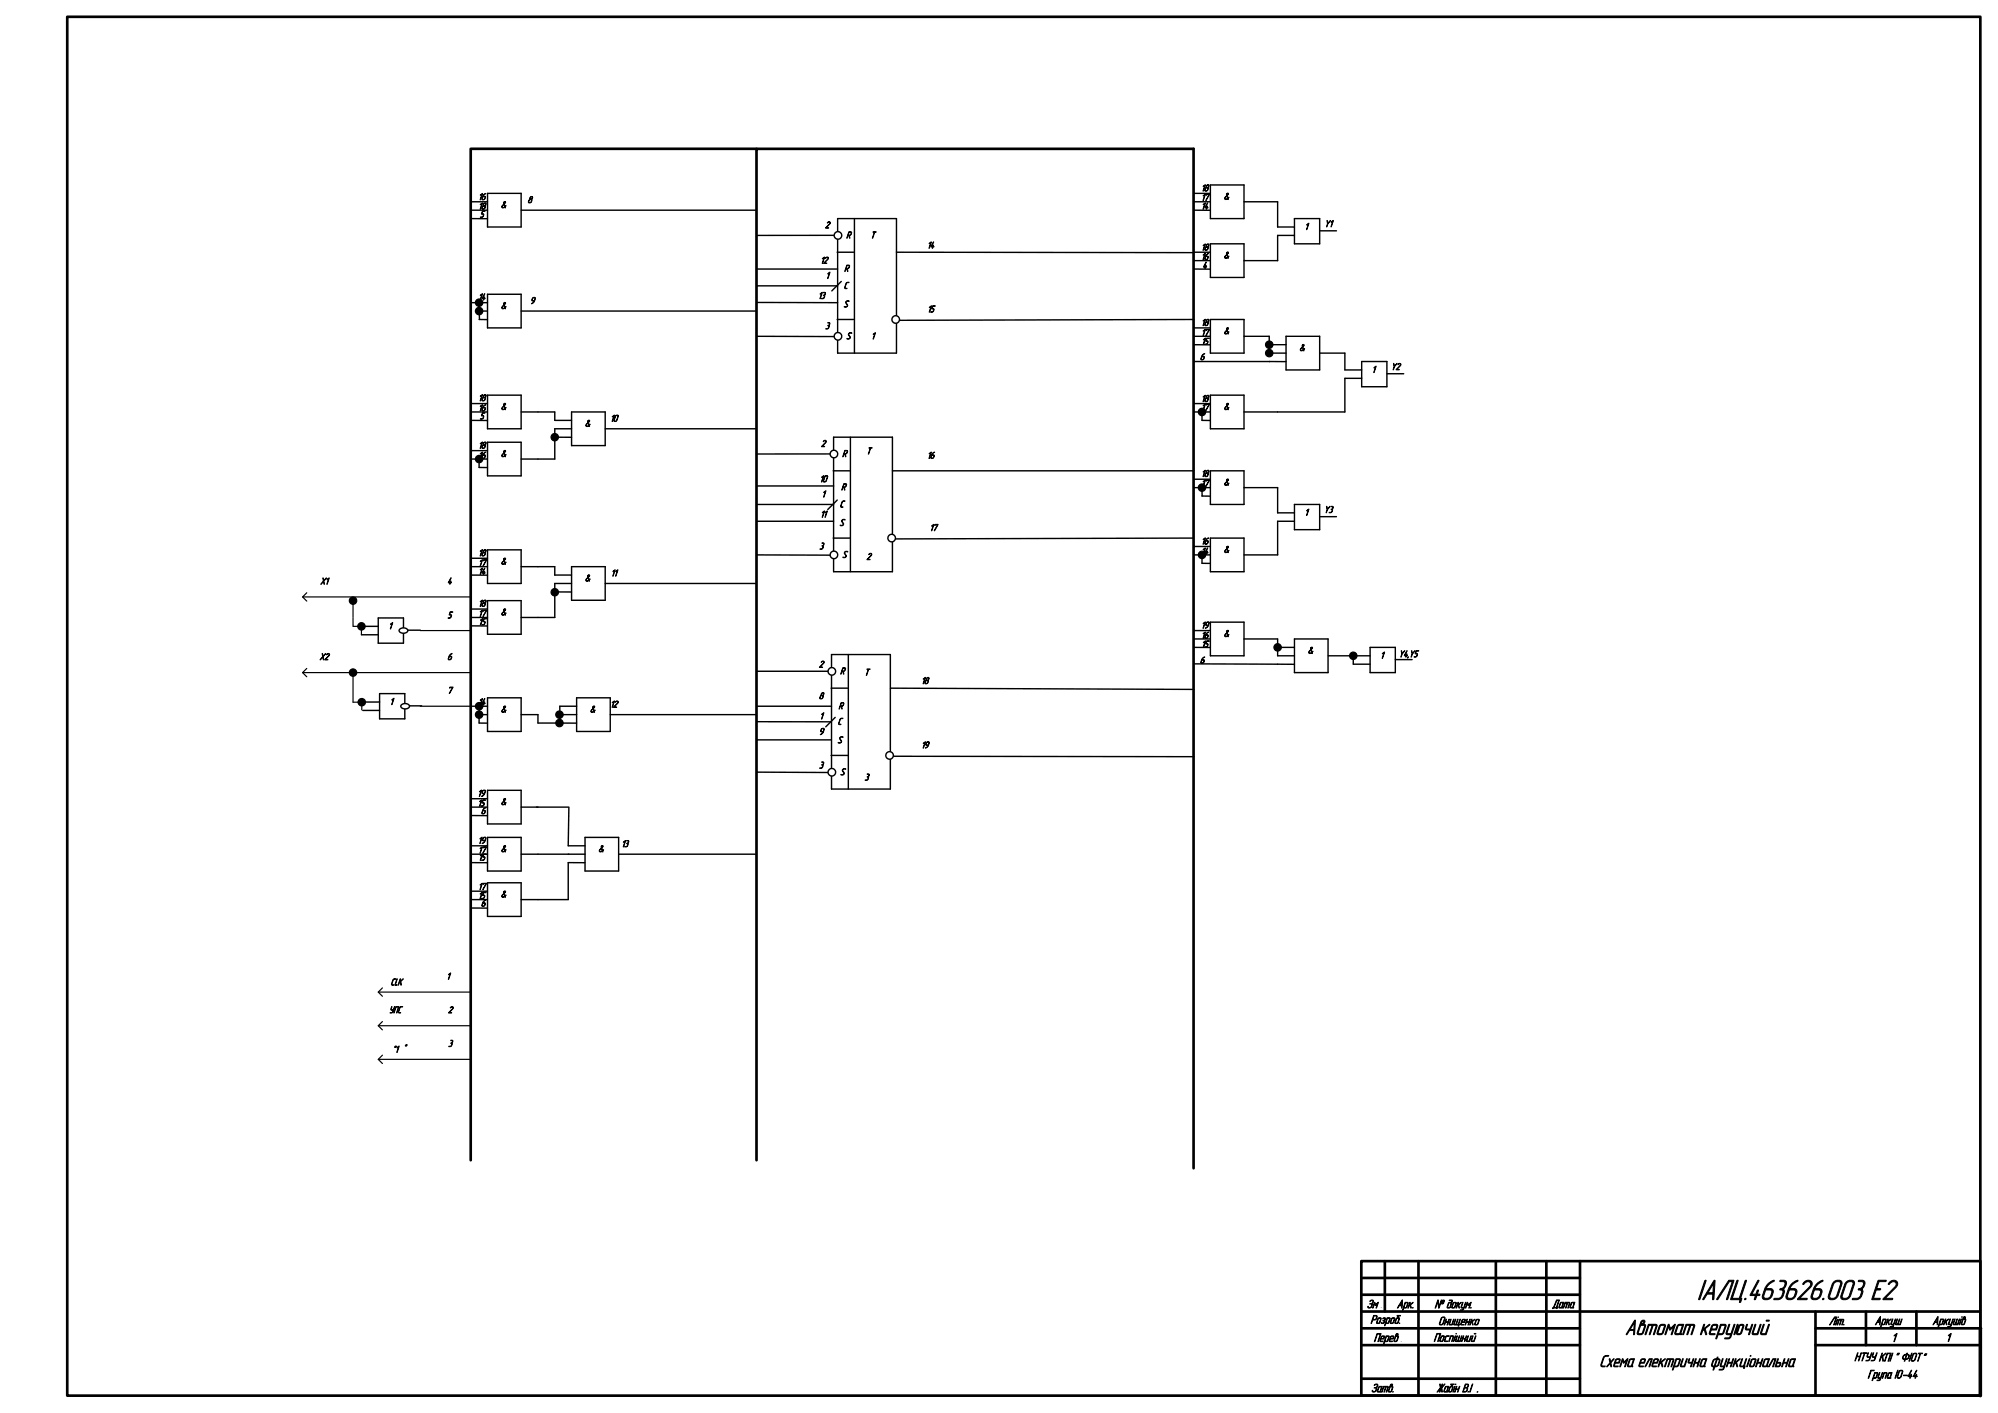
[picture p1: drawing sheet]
<svg xmlns="http://www.w3.org/2000/svg" width="594mm" height="420mm" viewBox="0 0 594 420" stroke-linecap="round" stroke-linejoin="round" font-family="sans-serif">
<g fill="none" stroke="#000" stroke-width=".79">
<path d="M225 44.2h-85v300.8M225 345v-300.7h130v303.1M404.9 375h184.1v40h-184.1zM411.9 375v15M421.9 375v40M444.9 375v40M459.9 375v40M469.9 375v40M404.9 385h65M404.9 380h65M404.9 395h65M404.9 400h65"/>
<path d="M404.9 390h183.9M540 395h49.2M540 400h49M540 390v25M555 390v10M570 390v10M589 395v-390h-569v410h569M404.9 410h65"/>
</g>
<path d="M589 395v20" fill="none" stroke="#000" stroke-width="1.1"/>
<g fill="none" stroke="#000" stroke-width=".35">
<path d="M90 177.5h50M91.2 176.3l-1.2 1.2 1.2 1.2M105 178.6v4.9M91.2 198.8l-1.2 1.2 1.2 1.2M105 183.7v2.4M125 187.5h15M90 200h50M105 201.1v7.7h2.6M125 210h15M112.5 295h27.5M113.7 293.8l-1.2 1.2 1.2 1.2M112.5 305h27.5"/>
<path d="M112.5 315h27.5M113.7 303.8l-1.2 1.2 1.2 1.2M113.7 313.8l-1.2 1.2 1.2 1.2"/>
<circle cx="105" cy="178.6" r="1.1"/>
<circle cx="105" cy="200" r="1.1"/>
</g>
<g fill="#000">
<circle cx="105" cy="178.6" r="1.1"/>
<circle cx="105" cy="200" r="1.1"/>
</g>
<path d="M246.9 135h-21.9M247.8 140h5M247.9 130h17.5v40h-17.5zM252.9 130v40M265.4 140h89.6M225 150h22.9M247.8 160h5M249 148.7l-2.8 2.8M355 160l-88.7 .2M225 165l21.9 .1" fill="none" stroke="#000" stroke-width=".42"/>
<circle cx="248" cy="135" r="1.13" fill="#fff"/>
<circle cx="248" cy="135" r="1.13" fill="none" stroke="#000" stroke-width=".42"/>
<circle cx="248" cy="165" r="1.13" fill="#fff"/>
<circle cx="248" cy="165" r="1.13" fill="none" stroke="#000" stroke-width=".42"/>
<circle cx="265.2" cy="160" r="1.13" fill="#fff"/>
<g fill="none" stroke="#000" stroke-width=".42">
<path d="M248.1 70h-23.1M249 75h5M249.1 65h17.5v40h-17.5zM254.1 65v40M266.6 75l88.4 .1M225 85h24.1M225 100l23.1 .1M249 95h5M250.2 83.7l-2.8 2.8M355 95l-87.5 .2M225 144.5h22.9M225 155h22.9"/>
<circle cx="265.2" cy="160" r="1.13"/>
</g>
<circle cx="249.2" cy="70" r="1.13" fill="#fff"/>
<circle cx="249.2" cy="70" r="1.13" fill="none" stroke="#000" stroke-width=".42"/>
<circle cx="249.2" cy="100" r="1.13" fill="#fff"/>
<circle cx="249.2" cy="100" r="1.13" fill="none" stroke="#000" stroke-width=".42"/>
<circle cx="266.4" cy="95" r="1.13" fill="#fff"/>
<g fill="none" stroke="#000" stroke-width=".42">
<path d="M225 80h24.1M225 89.9l24.1 .1M225 199.6h21.3M247.3 194.6h17.5v40h-17.5zM252.3 194.6v40M225 214.6h22.3M247.2 204.6h5M248.4 213.3l-2.8 2.8M264.8 204.6l90.2 .4M225 229.6l21.3 .1M247.2 224.6h5M265.7 224.9l89.3 .1"/>
<circle cx="266.4" cy="95" r="1.13"/>
</g>
<circle cx="247.4" cy="199.6" r="1.13" fill="#fff"/>
<circle cx="247.4" cy="199.6" r="1.13" fill="none" stroke="#000" stroke-width=".42"/>
<circle cx="247.4" cy="229.6" r="1.13" fill="#fff"/>
<circle cx="247.4" cy="229.6" r="1.13" fill="none" stroke="#000" stroke-width=".42"/>
<circle cx="264.6" cy="224.6" r="1.13" fill="#fff"/>
<g fill="none" stroke="#000" stroke-width=".42">
<path d="M145 57.5h10v10h-10zM140 60h5M140 62.5h5M140 65h5M155 62.5h70M145 117.5h10v10h-10zM140 120h5M140 122.5h5M140 125h5M155 122.5h5M107.5 186.2h5M107.5 188.8h5"/>
<path d="M112.5 183.8h7.5v7.5h-7.5zM120 187.4h5M225 220h22.3M225 210h22.3"/>
<circle cx="264.6" cy="224.6" r="1.13"/>
</g>
<path d="M105 186.2h2.5v2.6" fill="none" stroke="#000" stroke-width=".35"/>
<path d="M119 187a1.53 1.53 0 0 1 2.3 .5 1.46 1.46 0 0 1-2.6 0z" fill-rule="evenodd" fill="#fff"/>
<path d="M119 187a1.53 1.53 0 0 1 2.3 .5 1.46 1.46 0 0 1-2.6 0zM107.9 208.7h5M107.9 211.3h5M112.9 206.3h7.5v7.5h-7.5zM120.4 209.9h5" fill="none" stroke="#000" stroke-width=".42"/>
<g fill="#000">
<circle cx="107.5" cy="186.3" r="1.1"/>
<circle cx="107.6" cy="208.8" r="1.1"/>
</g>
<g fill="none" stroke="#000" stroke-width=".35">
<path d="M107.6 208.8v2.3"/>
<circle cx="107.5" cy="186.3" r="1.1"/>
<circle cx="107.6" cy="208.8" r="1.1"/>
</g>
<path d="M119.5 209.5a1.53 1.53 0 0 1 2.3 .5 1.46 1.46 0 0 1-2.6 0z" fill-rule="evenodd" fill="#fff"/>
<g fill="none" stroke="#000" stroke-width=".42">
<path d="M355 57.5h5M360 55h10v10h-10zM355 60h5M355 62.5h5M355 75h5M355 77.5h5M355 80h5M360 72.5h10v10h-10zM370 60h10v7.5h5M385 65h7.5v7.5h-7.5zM385 70h-5v7.5h-10M392.5 68.6h5"/>
<path d="M140 90h5M142.5 92.5h2.5M142.5 95h2.5M142.5 90l.1 5M145 87.5h10v10h-10zM155 92.5h70M355 97.5h5M355 100h5M360 95h10v10h-10zM370 100h7.5v5h5M382.5 100h10v10h-10zM355 102.5h5"/>
<path d="M355 107.5h22.6M360 117.5h10v10h-10zM377.5 102.5h5M377.5 107.5h5M392.5 105h7.5v5h5M405 112.5h-5v10h-30M405 107.5h7.5v7.5h-7.5zM412.5 111.1h5M140 134h5M140 136.5h5M142.5 136.5v2.5h2.5M145 131.5h10v10h-10z"/>
<path d="M160 122.5h5v2.5h5M165 130h5M170 127.5h-5v9h-10M170 122.5h10v10h-10zM180 127.5h45M355 122.5h5M355 120h5M357.5 122.5v2.5h2.5M360 140h10v10h-10zM355 142.5h5M355 145h5M357.5 145v2.5h2.5"/>
<path d="M360 160h10v10h-10zM370 145h10v7.5h5M385 150h7.5v7.5h-7.5zM385 155h-5v10h-10M392.5 153.6h5M140 166h5M140 168.5h5M140 171h5M145 163.5h10v10h-10zM145 178.6h10v10h-10zM155 168.5h10v2.5h5M165 176h5"/>
<path d="M170 168.5h10v10h-10zM170 173.5h-5v10.1h-10M180 173.5h45M355 162.5h5M355 165h5M357.5 165v2.5h2.5M140 181.1h5M140 183.6h5M140 186.1h5M355 187.5h5M355 190h5M355 192.5h5"/>
<path d="M355 197.4l30 .1M360 185h10v10h-10zM370 190h10v5h5M380 192.5h5M385 190h10v10h-10zM395 195h12.5M402.5 195v2.5h5M407.5 192.5h7.5v7.5h-7.5zM415 196.1h5M119.5 209.5a1.53 1.53 0 0 1 2.3 .5 1.46 1.46 0 0 1-2.6 0zM140 210h5M142.5 212.5h2.5"/>
<path d="M142.5 210v5h2.5M145 207.5h10v10h-10zM155 212.5h5v2.5h11.5M166.5 212.5h5M171.5 210h-5v5M171.5 207.5h10v10h-10zM181.5 212.5h43.5M140 237.5h5M140 240h5M145 235h10v10h-10zM155 240h14M169.2 240l-.2 11.5h5"/>
<path d="M140 242.5h5M140 251.5h5M140 254h5M140 256.5h5M145 249h10v10h-10zM155 254h19M174 249h10v10h-10zM174 256.5h-5v11h-14M184 254h41M140 265h5M140 267.5h5M140 270h5"/>
<path d="M145 262.5h10v10h-10z"/>
</g>
<g fill="#000">
<circle cx="142.5" cy="92.5" r="1.1"/>
<circle cx="142.5" cy="90" r="1.1"/>
<circle cx="377.5" cy="102.5" r="1.1"/>
<circle cx="377.5" cy="105" r="1.1"/>
<circle cx="142.5" cy="136.5" r="1.1"/>
<circle cx="165" cy="130" r="1.1"/>
<circle cx="357.5" cy="122.5" r="1.1"/>
<circle cx="357.5" cy="145" r="1.1"/>
<circle cx="165" cy="176.1" r="1.1"/>
<circle cx="357.5" cy="165" r="1.1"/>
<circle cx="380" cy="192.5" r="1.1"/>
<circle cx="402.5" cy="195" r="1.1"/>
<circle cx="142.5" cy="212.5" r="1.1"/>
<circle cx="142.5" cy="210" r="1.1"/>
<circle cx="166.4" cy="212.5" r="1.1"/>
<circle cx="166.4" cy="215" r="1.1"/>
</g>
<g fill="none" stroke="#000" stroke-width=".35">
<circle cx="142.5" cy="92.5" r="1.1"/>
<circle cx="142.5" cy="90" r="1.1"/>
<circle cx="377.5" cy="102.5" r="1.1"/>
<circle cx="377.5" cy="105" r="1.1"/>
<circle cx="142.5" cy="136.5" r="1.1"/>
<circle cx="165" cy="130" r="1.1"/>
<circle cx="357.5" cy="122.5" r="1.1"/>
<circle cx="357.5" cy="145" r="1.1"/>
<circle cx="165" cy="176.1" r="1.1"/>
<circle cx="357.5" cy="165" r="1.1"/>
<circle cx="380" cy="192.5" r="1.1"/>
<circle cx="402.5" cy="195" r="1.1"/>
<circle cx="142.5" cy="212.5" r="1.1"/>
<circle cx="142.5" cy="210" r="1.1"/>
<circle cx="166.4" cy="212.5" r="1.1"/>
<circle cx="166.4" cy="215" r="1.1"/>
</g>
<text font-size="8.9" x="504.7" y="386.5">ІАЛЦ.463626.003 Е2</text>
<text font-size="6.7" x="483.3" y="396.9">Автомат керуючий</text>
<text font-size="5.2" x="475.7" y="406.4">Схема електрична функціональна</text>
<g font-size="3.7">
<text x="406.5" y="389">Зм .</text>
<text x="415.4" y="389">Арк.</text>
<text x="426.6" y="389">№ докум.</text>
<text x="461.6" y="389">Дата</text>
<text x="407.6" y="393.6">Розроб.</text>
<text x="427.8" y="394">Онищенко</text>
<text x="544" y="394">Літ.</text>
<text x="557.6" y="393.9">Аркуш</text>
<text x="574.7" y="393.9">Аркушів</text>
<text x="408.6" y="398.9">Перев .</text>
<text x="426.4" y="398.9">Поспішний</text>
<text x="562.6" y="398.9">1</text>
<text x="578.7" y="398.9">1</text>
<text x="551.5" y="404.7">НТУУ КПІ ” ФІОТ“</text>
<text x="407.8" y="414">Затв.</text>
<text x="427.2" y="414">Жабін В.І .</text>
<text x="555.5" y="409.8">Група ІО-44</text>
</g>
<g font-size="3">
<text x="142.2" y="59.4">16</text>
<text x="357.2" y="56.8">18</text>
<text x="357.2" y="59.6">17</text>
<text x="363.9" y="59.3">&amp;</text>
<text x="142.2" y="62.2">18</text>
<text x="142.7" y="64.6">5</text>
<text x="148.9" y="61.8">&amp;</text>
<text x="156.9" y="60.3">8</text>
<text x="357.2" y="62.2">14</text>
<text x="245.4" y="67.8">2</text>
<text x="251.7" y="70.8">R</text>
<text x="258.9" y="70.8">T</text>
<text x="388" y="68.3">1</text>
<text x="393.9" y="67.5">Y1</text>
<text x="275.7" y="73.8">14</text>
<text x="357.2" y="74.4">18</text>
<text x="357.2" y="77.2">16</text>
<text x="363.9" y="76.8">&amp;</text>
<text x="244" y="78.3">12</text>
<text x="245.6" y="82.8">1</text>
<text x="251.1" y="80.7">R</text>
<text x="357.6" y="79.8">4</text>
<text x="142.2" y="89.2">14</text>
<text x="243.3" y="88.8">13</text>
<text x="250.9" y="85.8">C</text>
<text x="148.9" y="91.8">&amp;</text>
<text x="157.6" y="90.3">9</text>
<text x="250.9" y="91.3">S</text>
<text x="275.8" y="92.8">15</text>
<text x="245.4" y="97.8">3</text>
<text x="251.7" y="100.8">S</text>
<text x="259.1" y="100.8">1</text>
<text x="357.2" y="96.8">18</text>
<text x="357.2" y="99.8">17</text>
<text x="363.9" y="99.3">&amp;</text>
<text x="356.9" y="107">6</text>
<text x="357.3" y="102.4">15</text>
<text x="386.4" y="104.3">&amp;</text>
<text x="408" y="110.8">1</text>
<text x="413.7" y="110">Y2</text>
<text x="142.2" y="119.2">18</text>
<text x="357.2" y="119.4">18</text>
<text x="142.2" y="122.2">16</text>
<text x="142.7" y="124.6">5</text>
<text x="148.9" y="121.8">&amp;</text>
<text x="181.5" y="125.3">10</text>
<text x="357.2" y="122">17</text>
<text x="363.9" y="121.8">&amp;</text>
<text x="173.9" y="126.8">&amp;</text>
<text x="142.2" y="133.3">18</text>
<text x="142.2" y="136.3">16</text>
<text x="148.9" y="135.8">&amp;</text>
<text x="244.2" y="132.8">2</text>
<text x="250.5" y="135.8">R</text>
<text x="257.7" y="135">T</text>
<text x="275.7" y="136.3">16</text>
<text x="243.7" y="143.3">10</text>
<text x="357.2" y="141.7">18</text>
<text x="244.4" y="147.8">1</text>
<text x="250.2" y="145.7">R</text>
<text x="357.2" y="144.6">17</text>
<text x="363.9" y="144.3">&amp;</text>
<text x="243.9" y="153.8">11</text>
<text x="249.7" y="150.8">C</text>
<text x="388" y="153.3">1</text>
<text x="393.8" y="152.5">Y3</text>
<text x="249.7" y="156.3">S</text>
<text x="276.5" y="157.8">17</text>
<text x="357.2" y="161.8">16</text>
<text x="142.2" y="165.3">18</text>
<text x="148.9" y="167.8">&amp;</text>
<text x="243.7" y="163.3">3</text>
<text x="250.5" y="165.8">S</text>
<text x="257.7" y="166.4">2</text>
<text x="357.2" y="164.8">14</text>
<text x="363.9" y="164.3">&amp;</text>
<text x="95.2" y="173.8">X1</text>
<text x="133" y="173.7">4</text>
<text x="142.2" y="168.3">17</text>
<text x="142.2" y="170.8">14</text>
<text x="173.9" y="172.8">&amp;</text>
<text x="181.7" y="171.3">11</text>
<text x="133.1" y="183.8">5</text>
<text x="142.2" y="180.3">18</text>
<text x="142.2" y="183.3">17</text>
<text x="142.3" y="185.8">15</text>
<text x="148.9" y="183">&amp;</text>
<text x="115.5" y="187">1</text>
<text x="357.2" y="186.8">19</text>
<text x="357.2" y="189.8">16</text>
<text x="363.9" y="189.3">&amp;</text>
<text x="95" y="196.2">X2</text>
<text x="133" y="196.2">6</text>
<text x="356.9" y="197.2">6</text>
<text x="357.3" y="192.5">15</text>
<text x="388.9" y="194.3">&amp;</text>
<text x="410.5" y="195.8">1</text>
<text x="416" y="195.4">Y4,Y5</text>
<text x="243.5" y="198.5">2</text>
<text x="249.9" y="200.5">R</text>
<text x="257.1" y="200.8">T</text>
<text x="274" y="203.3">18</text>
<text x="115.9" y="209.5">1</text>
<text x="133" y="206.2">7</text>
<text x="142.2" y="209.6">14</text>
<text x="243.5" y="207.8">8</text>
<text x="148.9" y="211.8">&amp;</text>
<text x="175.4" y="211.8">&amp;</text>
<text x="181.5" y="210.3">1</text>
<text x="182.3" y="210.3">2</text>
<text x="243.7" y="213.8">1</text>
<text x="249.1" y="215.5">C</text>
<text x="249.4" y="210.8">R</text>
<text x="243.5" y="218.5">9</text>
<text x="249.1" y="221">S</text>
<text x="274" y="222.5">19</text>
<text x="243.6" y="228.5">3</text>
<text x="249.9" y="230.5">S</text>
<text x="257.1" y="232">3</text>
<text x="142" y="236.8">19</text>
<text x="142" y="239.8">15</text>
<text x="148.9" y="239.3">&amp;</text>
<text x="143" y="242">6</text>
<text x="142.1" y="250.8">19</text>
<text x="184.8" y="251.8">13</text>
<text x="142.2" y="253.7">17</text>
<text x="142.2" y="255.8">15</text>
<text x="148.9" y="253.3">&amp;</text>
<text x="177.9" y="253.3">&amp;</text>
<text x="142.2" y="264.6">17</text>
<text x="142.2" y="267.2">15</text>
<text x="143" y="269.5">6</text>
<text x="148.9" y="266.8">&amp;</text>
<text x="116.2" y="293">CLK</text>
<text x="132.8" y="291.2">1</text>
<text x="115.7" y="301.2">УПС</text>
<text x="133.2" y="301.2">2</text>
<text x="133.3" y="311.2">3</text>
<text x="116.7" y="313">“1 ”</text>
</g>
</svg>
